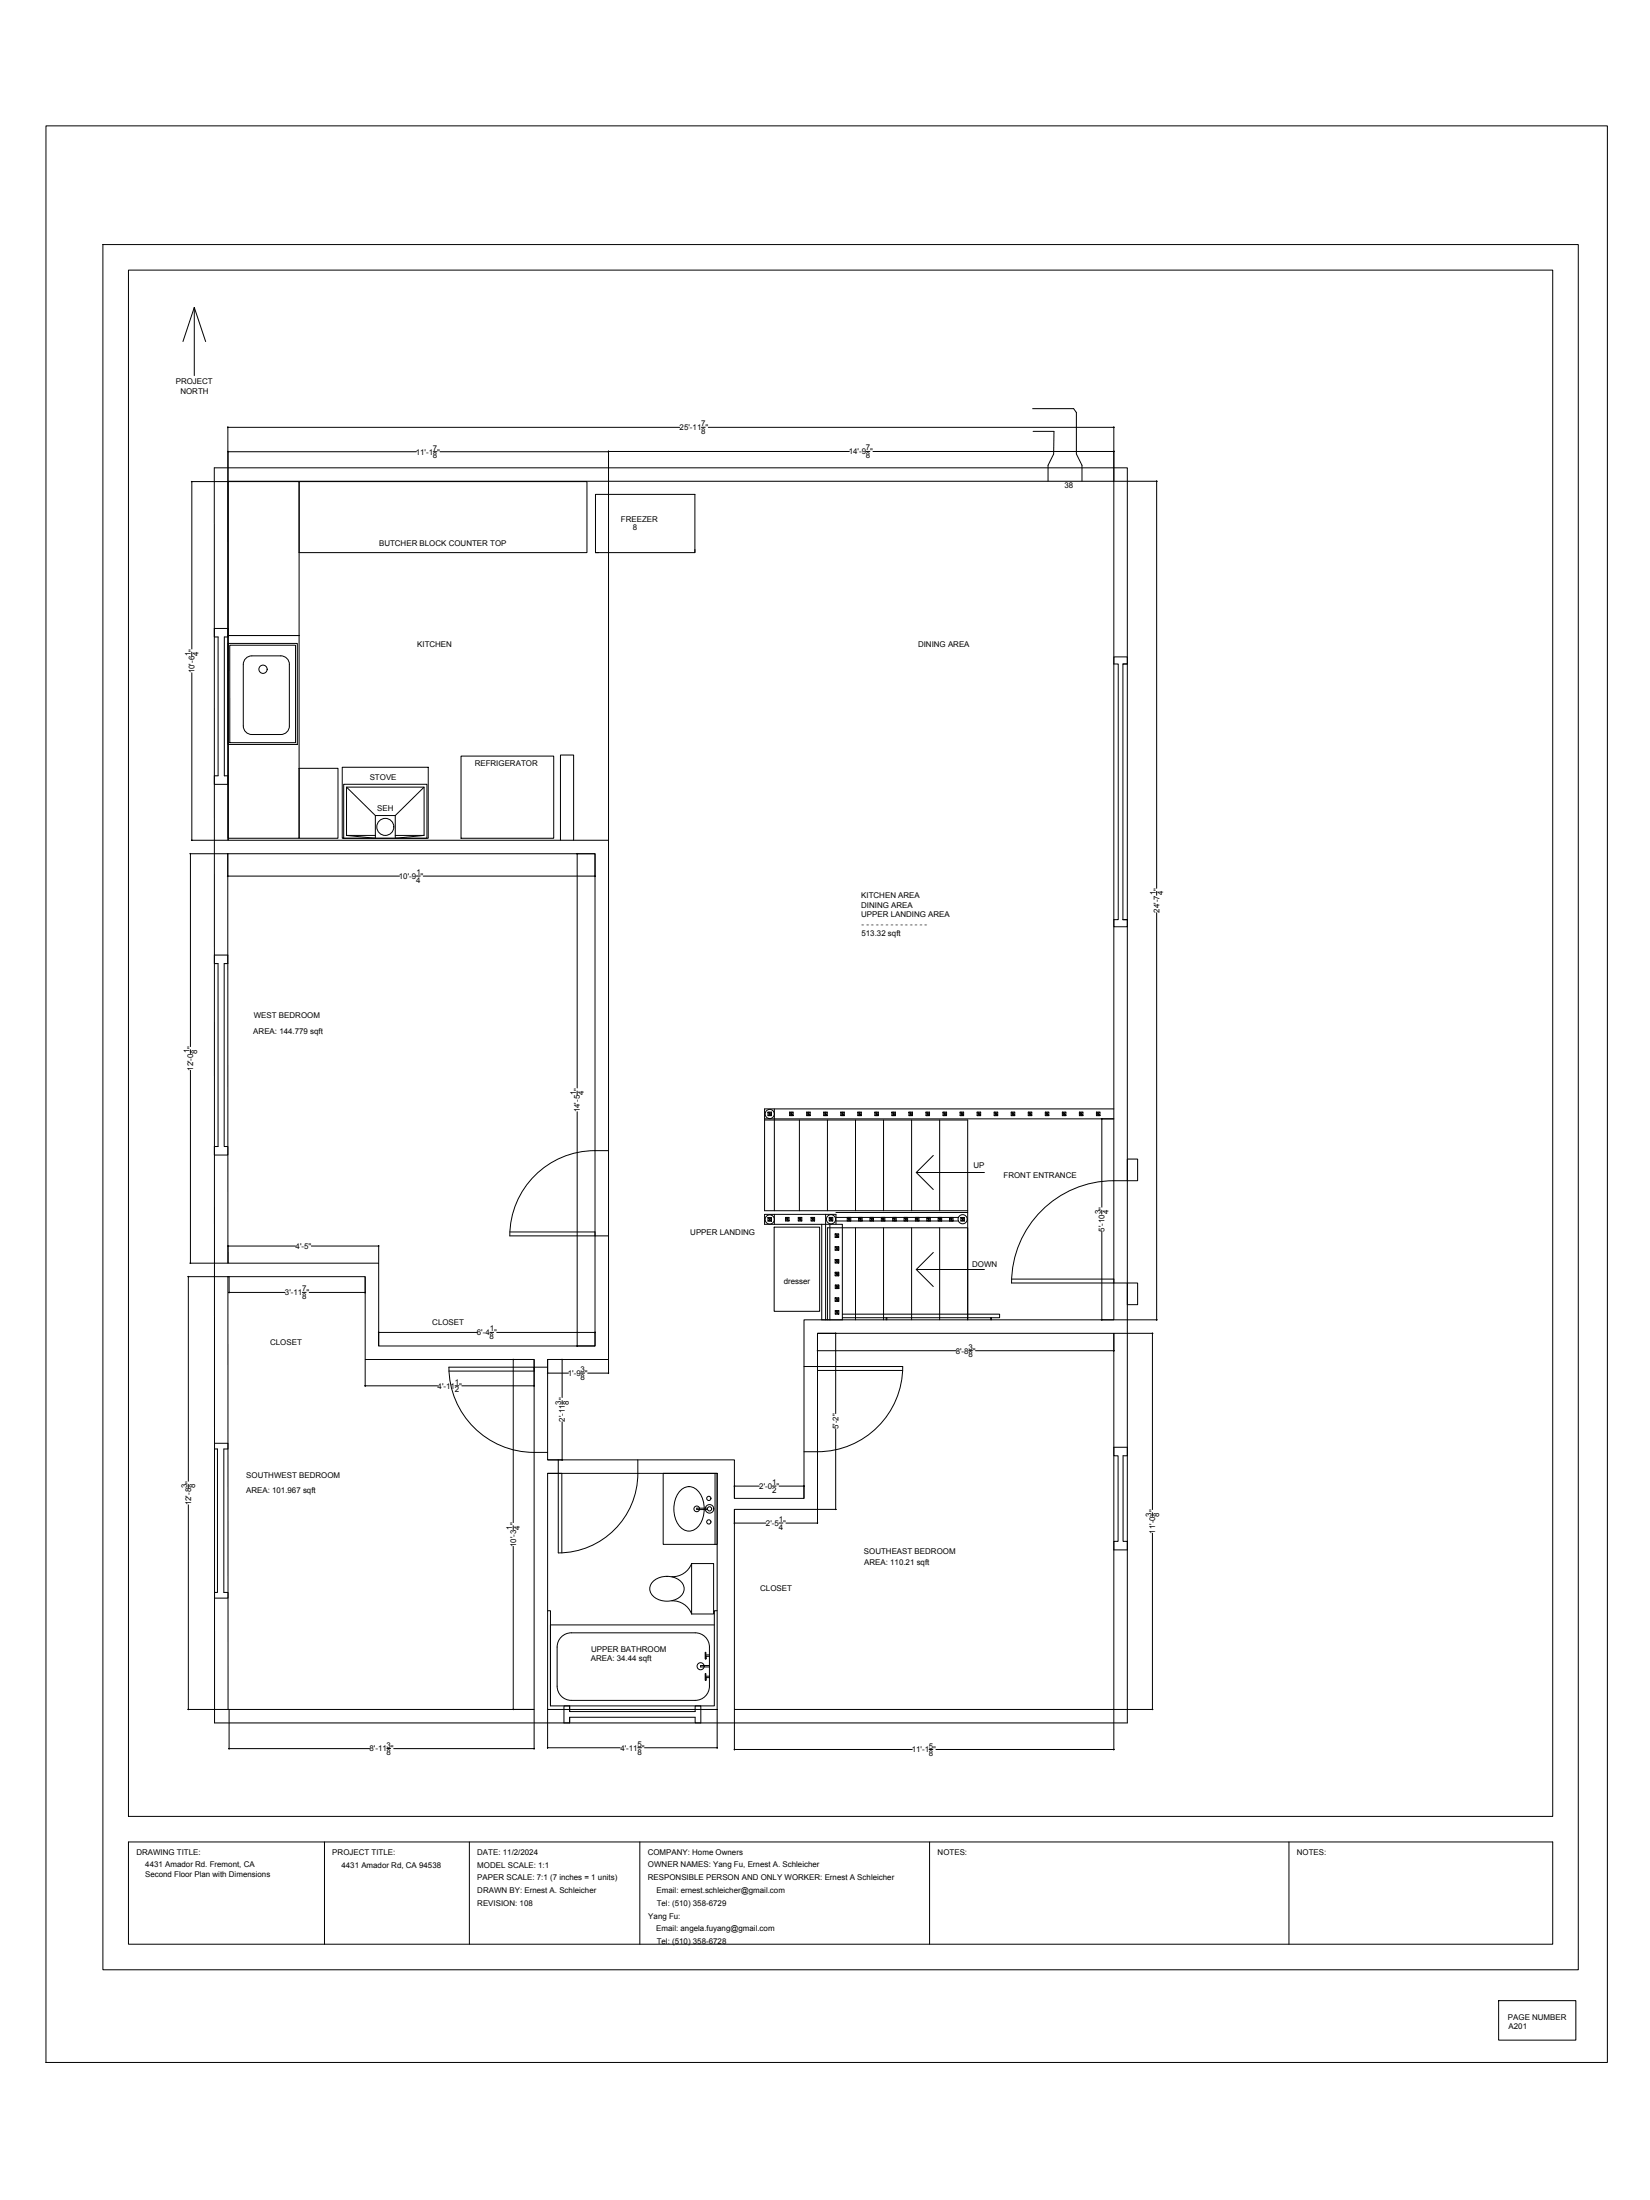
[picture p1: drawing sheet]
<svg xmlns="http://www.w3.org/2000/svg" width="914mm" height="1219mm" viewBox="0 0 914 1219" stroke-linecap="round" stroke-linejoin="round" font-family="sans-serif">
<!-- layer: A201-Floorplan-2nd-floor -->
<g fill="none" stroke="#000" stroke-width=".55">
<path d="M572 226h23l2 3v23l3 6v9M573 239h11v13l-3 6v9M119 259h506v696h-506zM126 267h491v464h-171v99h-39v-21h-104v-56h34v-287h-211zM126 267h40v85h-40zM166 267h159v39h-159zM330 274h55v32h-55zM385 304v2M119 348h7v5h-2v77h2v5h-7M119 353h2v77h-2M126 357h39v56h-39zM126 352h40v113h-40z"/>
<path d="M127 358h37v54h-37zM137 365l3-2h16a5 5 0 0 1 4 5v34a5 5 0 0 1-4 5h-16a5 5 0 0 1-5-5v-34v-1zM622 368h3v-4h-8v4h3v142h-3v4h8v-4h-3M625 368h-3v142M255 419h52v46h-52zM166 426h21v39h-21zM190 425h47v40h-47zM190 435h47v30h-47zM192 436l16 16M235 436l-16 16h-11v13l-16-2M219 452v13l16-2M126 473h204v273h-120v-46h-84z"/>
<path d="M208 463h-16v-27h43v27h-16M311 466v-48h7v48M622 510h3M119 529h7v5h-2v101h2v5h-7M119 534h2v101h-2M426 616h2v2l-2-2v2h2M427 616v2M428 616l-2 2M429 615v56M438 616h2v2l-2-2v2h2M439 616v2M440 616l-2 2"/>
<path d="M447 616h2v2l-2-2v2h2M448 616v2M449 616l-2 2M456 616h2v2l-2-2v2h2M457 616v2M458 616l-2 2M466 616h2v2l-2-2v2h2M467 616v2M468 616l-2 2M475 616h2v2l-2-2v2h2M476 616v2M477 616l-2 2"/>
<path d="M485 616h2v2l-2-2v2h2M486 616v2M487 616l-2 2M494 616h2v2l-2-2v2h2M495 616v2M496 616l-2 2M504 616h2v2l-2-2v2h2M505 616v2M506 616l-2 2M513 616h2v2l-2-2v2h2M514 616v2M515 616l-2 2"/>
<path d="M523 616h2v2l-2-2v2h2M524 616v2M525 616l-2 2M532 616h2v2l-2-2v2h2M533 616v2M534 616l-2 2M541 616h2v2l-2-2v2h2M542 616v2M543 616l-2 2M551 616h2v2l-2-2v2h2M552 616v2M553 616l-2 2"/>
<path d="M560 616h2v2l-2-2v2h2M561 616v2M562 616l-2 2M570 616h2v2l-2-2v2h2M571 616v2M572 616l-2 2M579 616h2v2l-2-2v2h2M580 616v2M581 616l-2 2M589 616h2v2l-2-2v2h2M590 616v2M591 616l-2 2"/>
<path d="M598 616h2v2l-2-2v2h2M599 616v2M600 616l-2 2M608 616h2v2l-2-2v2h2M609 616v2M610 616l-2 2M617 615h-193v56h112M337 638a49 49 0 0 0-48 23 47 47 0 0 0-6 24M424 621h112v110v-51h-77v51M424 620h193M443 621v50M459 621v50"/>
<path d="M474 621v50M490 621v50M505 621v50M521 621v50M517 640l-9 10M546 650h-38l9 9M625 642h5v12h-5zM625 654a57 57 0 0 0-64 57h64M426 675h2v2l-2-2v2h2M427 675v2M428 675l-2 2M429 673v5"/>
<path d="M435 675h2v2l-2-2v2h2M436 675v2M437 675l-2 2M442 675h2v2l-2-2v2h2M443 675v2M444 675l-2 2M449 675h2v2l-2-2v2h2M450 675v2M451 675l-2 2M455 678v53h12v-53h-43v-5h39v5M458 673v58M460 675h2v2l-2-2v2h2"/>
<path d="M460 678v53M461 675v2M462 675l-2 2M463 672h73M463 677h68M463 675h68M470 675h1v2l-1-2v2h1M471 675v2M471 675l-1 2M476 675h2v2l-2-2v2h2M477 675v2M478 675l-2 2"/>
<path d="M482 675h2v2l-2-2v2h2M483 675v2M484 675l-2 2M488 675h2v2l-2-2v2h2M489 675v2M490 675l-2 2M495 675h2v2l-2-2v2h2M496 675v2M497 675l-2 2M501 675h2v2l-2-2v2h2M502 675v2M503 675l-2 2"/>
<path d="M507 675h2v2l-2-2v2h2M508 675v2M509 675l-2 2M514 675h2v2l-2-2v2h2M515 675v2M516 675l-2 2M520 675h2v2l-2-2v2h2M521 675v2M522 675l-2 2M526 675h2v2l-2-2v2h2M527 675v2M528 675l-2 2"/>
<path d="M532 675h2v2l-2-2v2h2M533 675v2M534 675l-2 2M283 685h54M283 683h47v2M429 680h25v47h-25zM463 698h2v2l-2-2v2h2v-2l-2 2M463 691h2v2l-2-2v2h2v-2l-2 2M463 684h2v2l-2-2v2h2M464 684v2M464 691v2M464 698v2"/>
<path d="M465 684l-2 2M474 680v51M490 680v51M505 680v51M517 694l-9 10M521 680v51M126 708h76v45h94v194h-170v-239M463 719h2v2l-2-2v2h2v-2l-2 2M463 705h2v2l-2-2v2h2v-2l-2 2M463 712h2v2l-2-2v2h2v-2l-2 2M464 705v2M464 719v2"/>
<path d="M464 712v2M546 704h-38l9 9M561 709h56v2M625 711h5v12h-5zM453 739h164v208h-210v-111h46zM463 726h2v2l-2-2v2h2M464 726v2M465 726l-2 2M467 728h87v2h-87M491 730v1M549 730v1M249 760h47v-2h-47a47 47 0 0 0 47 47h7"/>
<path d="M296 758h7M446 757h7M500 757a47 47 0 0 1-47 48h-7M500 757h-47v2h47M119 800h7v3h-2v80h2v3h-7M119 803h2v80h-2M303 817h94v130h-94zM309 809v8h-6M353 809a46 46 0 0 1-19 44 44 44 0 0 1-25 8v-44h2v44M368 817h29v39h-29zM396 817v39M617 802h8v5h-3v47h3v5h-8v-5h3v-47h-3z"/>
<path d="M377 826a7 7 0 0 1 8-2 7 7 0 0 1 4 6 14 14 0 0 1-5 18 8 8 0 0 1-10-7 16 16 0 0 1 3-15zM392 836h-6v1h6M362 876a11 11 0 0 1 17 4 8 8 0 0 1-11 7 7 7 0 0 1-7-9zM383 866a11 11 0 0 1-11 8M383 866h12v28h-12M383 866v28M303 893h2v52h91v-52h1M372 887a11 11 0 0 1 11 7M311 907l3-2h3h68a8 8 0 0 1 8 8v21a8 8 0 0 1-8 8h-68a8 8 0 0 1-8-8v-22zM391 917h2M393 918h-2v1v-3v3M396 901h-91v44"/>
<path d="M391 929h2M393 930h-2v1v-4v4M393 923h-5v1h5M316 945v4h69v-4h3v10h-3v-3h-69v3M316 949v-4h-3v10h3v-3"/>
<circle cx="146" cy="371" r="2.3"/>
<circle cx="214" cy="458" r="5"/>
<circle cx="427" cy="617" r="2.6"/>
<circle cx="427" cy="676" r="2.6"/>
<circle cx="461" cy="676" r="2.6"/>
<circle cx="533" cy="676" r="2.5"/>
<circle cx="386" cy="836" r="1.6"/>
<circle cx="393" cy="830" r="1.2"/>
<circle cx="393" cy="836" r="2.4"/>
<circle cx="393" cy="836" r="1.2"/>
<circle cx="393" cy="843" r="1.2"/>
<circle cx="388" cy="923" r="2"/>
</g>
<!-- layer: Title Block -->
<path d="M71 1021h789v56h-789z" fill="none" stroke="#000" stroke-width=".55"/>
<!-- layer: 00-page-edge -->
<path d="M25 70h866v1073h-866zM57 136h818v956h-818zM71 150h789v857h-789zM108 170v38M101 189l7-19 6 19M71 1021h.1M180 1021v56M260 1021v56M355 1021v56M515 1021v56M714 1021v56M831 1109h42v22h-42z" fill="none" stroke="#000" stroke-width=".55"/>
<!-- layer: A201-Text -->
<path d="M330 306h2" fill="none" stroke="#000" stroke-width=".55"/>
<!-- layer: A201-Dimensions -->
<g fill="none" stroke="#000" stroke-width=".55">
<path d="M126 237v30M126 237h251M389 237h2M393 237h224M617 237v30M126 250v216h-20M126 250h105M240 250h2M244 250h93M337 250v216M337 250h134M480 250h2"/>
<path d="M484 250h133M106 267h20M106 267v93M617 267h24M641 267v225M106 361v3M106 373v93M105 473h21v13M106 473v107M320 473h10M320 473v130M330 473v13"/>
<path d="M126 486h95M231 485h2M235 486h95M641 494v2M641 506v225M106 582v2M106 593v107M320 605v2M320 616v130M610 620h7M611 620v49M611 671v2"/>
<path d="M126 690v10h-21M126 691h38M173 691h37M210 690v10M611 682v49M104 708h23M104 708v113M127 708v9M127 716h31M168 716h2M171 716h31M202 708v9"/>
<path d="M210 738v8M210 738h54M271 738h3M275 738h55M330 738v8M453 739v10M453 739h10M463 739v44M610 731h31M617 739v10M617 739h22M639 739v98"/>
<path d="M202 754v14M284 753h12M284 753v91M296 754v14M303 754v7M304 753h8M312 753v21M320 746h10M337 754v7M453 749h77M537 749h2M541 749h76"/>
<path d="M202 768h40M252 768h2M256 768h40M303 761h12M312 776v2M322 761h2M326 761h11M312 788v21M463 792v44M304 809h8M104 823v2M104 834v113"/>
<path d="M407 823v7M407 837v7M407 824h14M428 824h2M432 824h14M446 823v7M453 837v7M453 836h10M639 838v2M284 845v3M284 857v90M407 844h17"/>
<path d="M432 844h2M436 844h17M639 850v97M104 947h23M127 947v22M284 947h12M296 947v22M303 947v22M397 947v22M407 947v23M617 947v23M617 947h22"/>
<path d="M127 969h78M214 969h2M218 969h78M303 969h41M353 969h3M357 969h40M407 970h99M515 970h2M519 970h98"/>
</g>
<g font-size="4.4">
<text x="97" y="213">PROJECT</text>
<text x="100" y="218">NORTH</text>
<text x="377" y="238">25'-11 &quot;</text>
<text x="389" y="236">7</text>
<text x="389" y="241">8</text>
<text x="230" y="252">11'-1 &quot;</text>
<text x="240" y="250">7</text>
<text x="470" y="252">14'-9 &quot;</text>
<text x="480" y="250">7</text>
<text x="240" y="254">8</text>
<text x="480" y="254">8</text>
<text x="590" y="271">38</text>
<text x="344" y="289">FREEZER</text>
<text x="351" y="294">8</text>
<text x="210" y="302">BUTCHER BLOCK COUNTER TOP</text>
<text x="231" y="359">KITCHEN</text>
<text x="509" y="358">DINING AREA</text>
<text x="106" y="364" transform="rotate(-90 106 364)">1</text>
<text x="110" y="364" transform="rotate(-90 110 364)">4</text>
<text x="108" y="373" transform="rotate(-90 108 373)">10'-6 &quot;</text>
<text x="263" y="425">REFRIGERATOR</text>
<text x="205" y="432">STOVE</text>
<text x="209" y="449">SEH</text>
<text x="231" y="485">1</text>
<text x="221" y="487">10'-9 &quot;</text>
<text x="231" y="489">4</text>
<text x="477" y="498">KITCHEN AREA</text>
<text x="640" y="496" transform="rotate(-90 640 496)">1</text>
<text x="645" y="496" transform="rotate(-90 645 496)">4</text>
<text x="477" y="503">DINING AREA</text>
<text x="477" y="508">UPPER LANDING AREA</text>
<text x="643" y="506" transform="rotate(-90 643 506)">24'-7 &quot;</text>
<text x="477" y="514">- - - - - - - - - - - - - -</text>
<text x="477" y="519">513.32 sqft</text>
<text x="141" y="564">WEST BEDROOM</text>
<text x="140" y="573">AREA: 144.779 sqft</text>
<text x="105" y="584" transform="rotate(-90 105 584)">1</text>
<text x="109" y="584" transform="rotate(-90 109 584)">8</text>
<text x="107" y="593" transform="rotate(-90 107 593)">12'-0 &quot;</text>
<text x="319" y="607" transform="rotate(-90 319 607)">1</text>
<text x="324" y="607" transform="rotate(-90 324 607)">4</text>
<text x="321" y="616" transform="rotate(-90 321 616)">14'-5 &quot;</text>
<text x="539" y="647">UP</text>
<text x="556" y="653">FRONT ENTRANCE</text>
<text x="610" y="673" transform="rotate(-90 610 673)">3</text>
<text x="614" y="673" transform="rotate(-90 614 673)">4</text>
<text x="612" y="683" transform="rotate(-90 612 683)">5'-10 &quot;</text>
<text x="383" y="684">UPPER LANDING</text>
<text x="164" y="692">4'-5&quot;</text>
<text x="539" y="702">DOWN</text>
<text x="434" y="712">dresser</text>
<text x="158" y="718">3'-11 &quot;</text>
<text x="167" y="716">7</text>
<text x="167" y="720">8</text>
<text x="240" y="734">CLOSET</text>
<text x="271" y="738">1</text>
<text x="264" y="740">6'-4 &quot;</text>
<text x="271" y="742">8</text>
<text x="150" y="746">CLOSET</text>
<text x="537" y="748">3</text>
<text x="530" y="750">8'-8 &quot;</text>
<text x="537" y="752">8</text>
<text x="322" y="760">3</text>
<text x="252" y="767">1</text>
<text x="315" y="763">1'-9 &quot;</text>
<text x="322" y="765">8</text>
<text x="243" y="770">4'-11 &quot;</text>
<text x="252" y="772">2</text>
<text x="311" y="778" transform="rotate(-90 311 778)">3</text>
<text x="315" y="778" transform="rotate(-90 315 778)">8</text>
<text x="313" y="788" transform="rotate(-90 313 788)">2'-11 &quot;</text>
<text x="465" y="792" transform="rotate(-90 465 792)">5'-2&quot;</text>
<text x="136" y="819">SOUTHWEST BEDROOM</text>
<text x="104" y="825" transform="rotate(-90 104 825)">3</text>
<text x="108" y="825" transform="rotate(-90 108 825)">8</text>
<text x="136" y="827">AREA: 101.967 sqft</text>
<text x="421" y="825">2'-0 &quot;</text>
<text x="428" y="827">2</text>
<text x="428" y="823">1</text>
<text x="106" y="834" transform="rotate(-90 106 834)">12'-8 &quot;</text>
<text x="424" y="846">2'-5 &quot;</text>
<text x="432" y="844">1</text>
<text x="638" y="841" transform="rotate(-90 638 841)">3</text>
<text x="642" y="841" transform="rotate(-90 642 841)">8</text>
<text x="284" y="848" transform="rotate(-90 284 848)">1</text>
<text x="288" y="848" transform="rotate(-90 288 848)">4</text>
<text x="432" y="848">4</text>
<text x="640" y="850" transform="rotate(-90 640 850)">11'-0 &quot;</text>
<text x="286" y="857" transform="rotate(-90 286 857)">10'-3 &quot;</text>
<text x="479" y="861">SOUTHEAST BEDROOM</text>
<text x="479" y="867">AREA: 110.21 sqft</text>
<text x="421" y="882">CLOSET</text>
<text x="328" y="916">UPPER BATHROOM</text>
<text x="327" y="921">AREA: 34.44 sqft</text>
<text x="205" y="971">8'-11 &quot;</text>
<text x="214" y="969">3</text>
<text x="344" y="970">4'-11 &quot;</text>
<text x="353" y="968">5</text>
<text x="505" y="971">11'-1 &quot;</text>
<text x="515" y="969">5</text>
<text x="214" y="973">8</text>
<text x="353" y="972">8</text>
<text x="515" y="973">8</text>
<text x="76" y="1028">DRAWING TITLE:</text>
<text x="184" y="1028">PROJECT TITLE:</text>
<text x="264" y="1028">DATE: 11/2/2024</text>
<text x="359" y="1028">COMPANY: Home Owners</text>
<text x="520" y="1028">NOTES:</text>
<text x="719" y="1028">NOTES:</text>
<text x="81" y="1035">4431 Amador Rd. Fremont, CA</text>
<text x="189" y="1035">4431 Amador Rd, CA 94538</text>
<text x="264" y="1035">MODEL SCALE: 1:1</text>
<text x="359" y="1035">OWNER NAMES: Yang Fu, Ernest A. Schleicher</text>
<text x="80" y="1040">Second Floor Plan with Dimensions</text>
<text x="264" y="1042">PAPER SCALE: 7:1 (7 inches = 1 units)</text>
<text x="359" y="1042">RESPONSIBLE PERSON AND ONLY WORKER: Ernest A Schleicher</text>
<text x="265" y="1049">DRAWN BY: Ernest A. Schleicher</text>
<text x="364" y="1049">Email: ernest.schleicher@gmail.com</text>
<text x="264" y="1056">REVISION: 108</text>
<text x="364" y="1056">Tel: (510) 358-6729</text>
<text x="359" y="1063">Yang Fu:</text>
<text x="364" y="1070">Email: angela.fuyang@gmail.com</text>
<text x="364" y="1077">Tel: (510) 358-6728</text>
<text x="836" y="1119">PAGE NUMBER</text>
<text x="836" y="1124">A201</text>
</g>
</svg>
